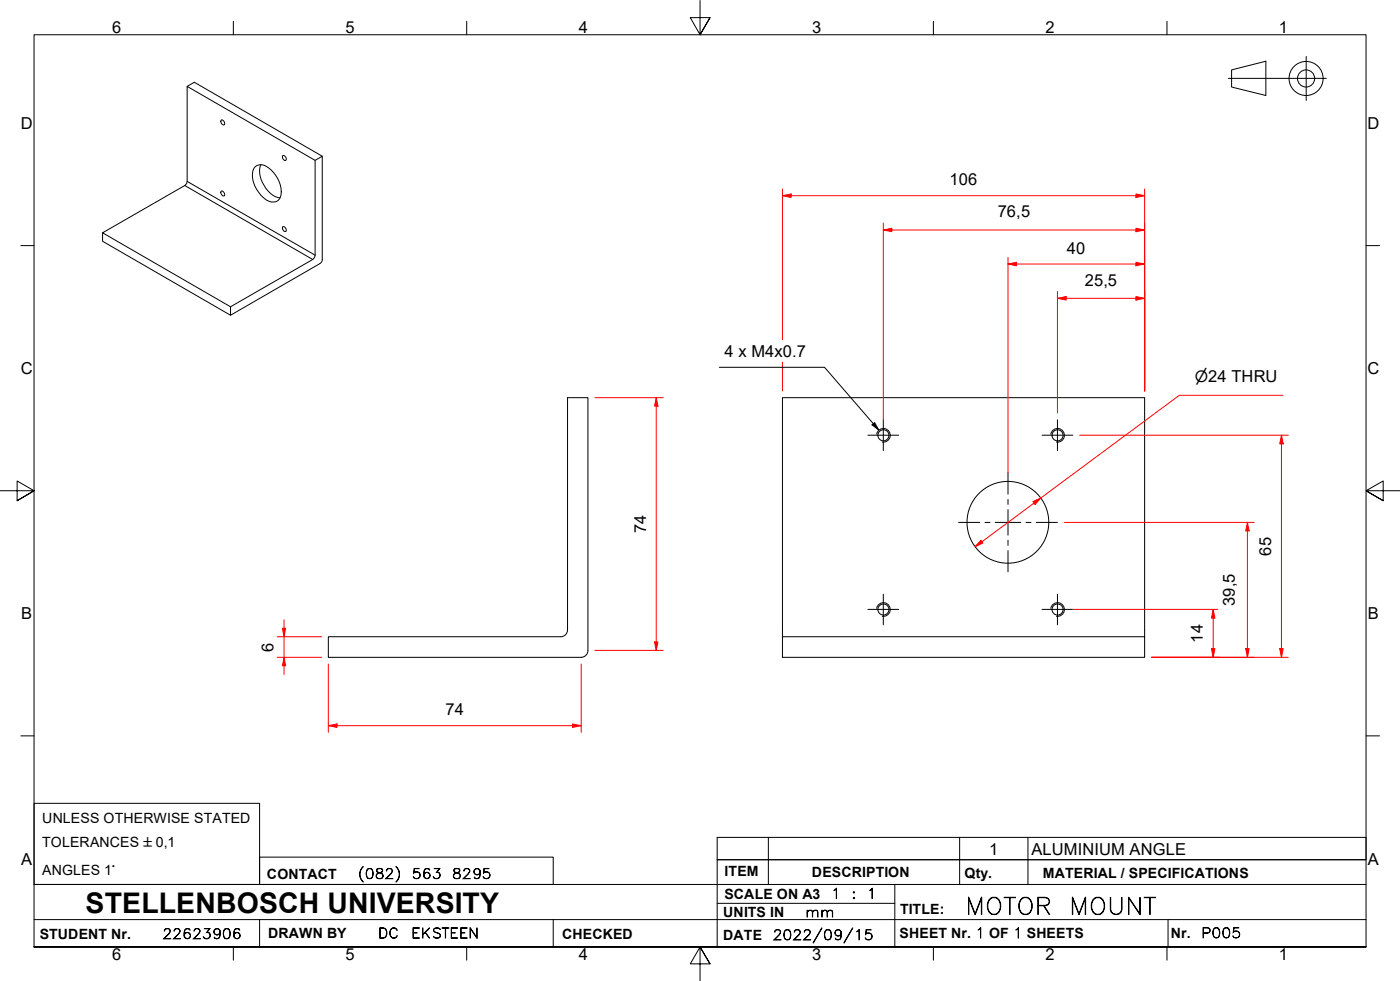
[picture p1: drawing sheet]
<svg xmlns="http://www.w3.org/2000/svg" width="410mm" height="287mm" viewBox="0 0 410 287" stroke-linecap="round" stroke-linejoin="round" font-family="sans-serif">
<!-- layer: Visible Edges(ISO) -->
<g fill="none" stroke="#000" stroke-width=".29">
<path d="M54.8 25.3l2.1-1.2 37.5 21.6M64.7 35.3a.76 .76 0 0 1 .9 .3 .76 .76 0 0 1-.2 1l-.5-.4zM64.7 56l.2-.1 .5 .2a.9 .9 0 0 1 .3 1.3 1.04 1.04 0 0 1-1-1.4zM74.7 48.8a2.95 2.95 0 0 1 4 .4 8.5 8.5 0 0 1 3.4 8.5 2.32 2.32 0 0 1-3.4 1.2 8.9 8.9 0 0 1-4.7-8.8zM76.4 48.2a8.2 8.2 0 0 0 3.4 8.9l2.2 .8M82.7 45.6a.79 .79 0 0 1 1 .4 .79 .79 0 0 1-.3 1l-.7-.8zM92.3 46.9l2.1-1.2v30.6l-.2 .4-.5 .5-26.2 15.1v-2.5l24.1-13.8 .5-.6 .2-.7v-27.8l-37.5-21.6v27.8l-.2 .7-.5 .5-24.1 13.8 37.5 21.7M30 68.1v2.5l37.5 21.7M82.7 66.4l.2-.1 .5 .3a.9 .9 0 0 1 .3 1.2 1.04 1.04 0 0 1-1-1.4zM164.1 186.4h-68v6h74.1M164.2 186.4a2 2 0 0 0 2-2v-68h5.9v74a2 2 0 0 1-2 2M229.1 186.4v-70h106.1v70"/>
<path d="M229.1 186.4h106.1v6h-106.1z"/>
<circle cx="258.7" cy="127.4" r="1.62"/>
<circle cx="309.7" cy="127.4" r="1.62"/>
<circle cx="295.1" cy="152.9" r="12"/>
<circle cx="258.7" cy="178.4" r="1.62"/>
<circle cx="309.7" cy="178.4" r="1.62"/>
</g>
<!-- layer: Threads(ISO) -->
<path d="M256.7 127.1a2 2 0 0 1 2.3-1.6 2 2 0 0 1 1.6 2.3 2 2 0 0 1-2.3 1.6M307.7 127.1a2 2 0 0 1 2.3-1.6 2 2 0 0 1 1.6 2.3 2 2 0 0 1-2.3 1.6M256.7 178.1a2 2 0 0 1 2.3-1.7 2 2 0 0 1 1.6 2.4 2 2 0 0 1-2.3 1.6M307.7 178.1a2 2 0 0 1 2.3-1.7 2 2 0 0 1 1.6 2.4 2 2 0 0 1-2.3 1.6" fill="none" stroke="#000" stroke-width=".29"/>
<!-- layer: Visible Tangent Edges(ISO) -->
<path d="M54.1 54.3l37.5 21.7M54.8 53.1l37.5 21.6" fill="none" stroke="#000" stroke-width=".29"/>
<!-- layer: Symbols(ISO) -->
<path d="M210 245.1h190v6.6h-190zM225 245.1v6.6M281 245.1v6.6M301 245.1v6.6" fill="none" stroke="#000" stroke-width=".29"/>
<!-- layer: Border_0 -->
<g fill="none" stroke="#000" stroke-width=".29">
<path d="M68.3 6.2v4M136.7 6.2v4M205 .1v10.1l-2.9-5h5.8l-2.9 5 2.9-5M273.3 6.2v4M341.7 6.2v4M6.1 71.9h3.9M400 71.9h3.9M0 143.7h10l-5-2.9v5.8l5-2.9-5 2.9M410 143.7h-10l5-2.9v5.8l-5-2.9 5 2.9M6.1 215.4h3.9M400 215.4h3.9M10 277.2v-267h390v267h-390h390"/>
<path d="M68.3 277.2v3.9M136.7 277.2v3.9M273.3 277.2v3.9M341.7 277.2v3.9M207.9 282.1l-2.9-4.9 2.9 4.9h-5.8l2.9-4.9v10"/>
</g>
<!-- layer: Sketch Geometry(ISO) -->
<g fill="none" stroke="#000" stroke-width=".29">
<path d="M382.5 16.5v12.9M359.7 22.9h28.7M360.6 20.5l10-2.6v10.1l-10-2.5zM10 235.2h66v23.7h-66zM10 258.9h390M76 250.9h86v8h-86zM225 251.7v7.2M262 258.9v18.3M281 251.7v7.2M301 251.7v7.2M400 251.7h-190v25.5M10 277.2h390"/>
<path d="M10 269.2h390M76 269.2v8M162 269.2v8M210 264.4h52M342 269.2v8"/>
<circle cx="382.4" cy="23" r="5"/>
<circle cx="382.4" cy="23" r="2.51"/>
</g>
<!-- layer: Dimensions(ISO) -->
<path d="M96.1 212.4h2.6" fill="none" stroke="#f00" stroke-width=".29"/>
<path d="M96.1 212.4l2.6-.5v1z" fill-rule="evenodd" fill="#f00"/>
<path d="M96.1 212.4l2.6-.5v1zM167.6 212.4h2.6" fill="none" stroke="#f00" stroke-width=".29"/>
<path d="M167.6 211.9l2.6 .5-2.6 .5z" fill-rule="evenodd" fill="#f00"/>
<path d="M96.1 194.4v20M170.2 194.4v20M192.2 187.9v2.5M98.7 212.4h68.9M167.6 211.9l2.6 .5-2.6 .5z" fill="none" stroke="#f00" stroke-width=".29"/>
<path d="M191.6 187.9h1.1l-.5 2.5z" fill-rule="evenodd" fill="#f00"/>
<path d="M192.2 116.4v2.5M191.6 187.9h1.1l-.5 2.5z" fill="none" stroke="#f00" stroke-width=".29"/>
<path d="M192.2 116.4l.5 2.5h-1.1z" fill-rule="evenodd" fill="#f00"/>
<path d="M174.2 116.4h20M192.2 116.4l.5 2.5h-1.1zM192.2 118.9v69M83.2 183.9v2.5M174.2 190.4h20" fill="none" stroke="#f00" stroke-width=".29"/>
<path d="M82.7 183.9h.9l-.4 2.5z" fill-rule="evenodd" fill="#f00"/>
<path d="M82.7 183.9h.9l-.4 2.5zM83.2 192.4v2.5" fill="none" stroke="#f00" stroke-width=".29"/>
<path d="M83.2 192.4l.4 2.5h-.9z" fill-rule="evenodd" fill="#f00"/>
<path d="M81.2 186.4h13M81.2 192.4h13M83.2 192.4l.4 2.5h-.9zM83.2 181.4v2.5M83.2 186.4v6M83.2 194.9v2.5M355.2 189.9v2.5" fill="none" stroke="#f00" stroke-width=".29"/>
<!-- layer: Center Mark(ISO) -->
<g fill="none" stroke="#000" stroke-width=".29">
<path d="M254.1 127.4h9M258.6 122.9v9M295.1 138.4v6.3M305.1 127.4h9M309.6 122.9v9M280.7 152.9h6.2M288.4 152.9h1.5M291.4 152.9h7.5M295.1 146.2v1.5M295.1 149.2v7.5M295.1 158.1v1.6M300.4 152.9h1.5"/>
<path d="M303.4 152.9h6.2M254.1 178.4h9M258.6 173.9v9M295.1 161.2v6.2M305.1 178.4h9M309.6 173.9v9"/>
</g>
<!-- layer: Dimensions(ISO) -->
<path d="M354.7 189.9h1l-.5 2.5z" fill-rule="evenodd" fill="#f00"/>
<path d="M355.2 178.4v2.5M354.7 189.9h1l-.5 2.5z" fill="none" stroke="#f00" stroke-width=".29"/>
<path d="M355.2 178.4l.5 2.5h-1z" fill-rule="evenodd" fill="#f00"/>
<path d="M314.1 178.4h42.5M355.2 178.4l.5 2.5h-1zM337.1 192.4h20.2M355.2 180.9v9M365.3 189.9v2.5" fill="none" stroke="#f00" stroke-width=".29"/>
<path d="M364.7 189.9h1.1l-.5 2.5z" fill-rule="evenodd" fill="#f00"/>
<path d="M365.3 152.9v2.5M364.7 189.9h1.1l-.5 2.5z" fill="none" stroke="#f00" stroke-width=".29"/>
<path d="M365.3 152.9l.5 2.5h-1.1z" fill-rule="evenodd" fill="#f00"/>
<path d="M311.7 152.9h55.5M365.3 152.9l.5 2.5h-1.1zM365.3 155.4v34.5M337.1 192.4h30.1M375.2 189.9v2.5" fill="none" stroke="#f00" stroke-width=".29"/>
<path d="M374.7 189.9h1l-.5 2.5z" fill-rule="evenodd" fill="#f00"/>
<path d="M375.2 127.4v2.5M374.7 189.9h1l-.5 2.5z" fill="none" stroke="#f00" stroke-width=".29"/>
<path d="M375.2 127.4l.5 2.5h-1z" fill-rule="evenodd" fill="#f00"/>
<path d="M332.6 87.3h2.6M316.2 127.4h61.1M375.2 127.4l.5 2.5h-1zM375.2 129.9v60M337.1 192.4h40.2" fill="none" stroke="#f00" stroke-width=".29"/>
<path d="M332.6 86.8l2.6 .5-2.6 .5z" fill-rule="evenodd" fill="#f00"/>
<path d="M309.6 87.3h2.6M332.6 86.8l2.6 .5-2.6 .5z" fill="none" stroke="#f00" stroke-width=".29"/>
<path d="M309.6 87.3l2.6-.5v1z" fill-rule="evenodd" fill="#f00"/>
<path d="M332.6 77.3h2.6M309.6 87.3l2.6-.5v1zM309.6 85.3v35.6M312.2 87.3h20.4M335.2 85.3v29.1" fill="none" stroke="#f00" stroke-width=".29"/>
<path d="M332.6 76.8l2.6 .5-2.6 .5z" fill-rule="evenodd" fill="#f00"/>
<path d="M295.1 77.3h2.5M332.6 76.8l2.6 .5-2.6 .5z" fill="none" stroke="#f00" stroke-width=".29"/>
<path d="M295.1 77.3l2.5-.5v1z" fill-rule="evenodd" fill="#f00"/>
<path d="M295.1 77.3l2.5-.5v1zM295.1 75.3v63.1M297.6 77.3h35M332.6 67.3h2.6M335.2 75.3v39.1" fill="none" stroke="#f00" stroke-width=".29"/>
<path d="M332.6 66.8l2.6 .5-2.6 .5z" fill-rule="evenodd" fill="#f00"/>
<path d="M258.6 67.3h2.5M332.6 66.8l2.6 .5-2.6 .5z" fill="none" stroke="#f00" stroke-width=".29"/>
<path d="M258.6 67.3l2.5-.5v1z" fill-rule="evenodd" fill="#f00"/>
<path d="M332.6 57.3h2.6M258.6 67.3l2.5-.5v1zM258.6 65.3v57.6M261.1 67.3h71.5M335.2 65.3v49.1" fill="none" stroke="#f00" stroke-width=".29"/>
<path d="M332.6 56.8l2.6 .5-2.6 .5z" fill-rule="evenodd" fill="#f00"/>
<path d="M229.1 57.3h2.5M332.6 56.8l2.6 .5-2.6 .5z" fill="none" stroke="#f00" stroke-width=".29"/>
<path d="M229.1 57.3l2.5-.5v1z" fill-rule="evenodd" fill="#f00"/>
<path d="M229.1 57.3l2.5-.5v1zM229.1 55.3v44.2M231.6 57.3h101M335.2 55.3v59.1M229.1 106v8.4M304.8 145.7l-2 1.6" fill="none" stroke="#f00" stroke-width=".29"/>
<!-- layer: Symbols(ISO) -->
<path d="M210.6 107.5h30.8l15.9 18.4M255.3 124.3l.8-.6 1.2 2.2z" fill="none" stroke="#000" stroke-width=".29"/>
<path d="M255.3 124.3l.8-.6 1.2 2.2z" fill-rule="evenodd" fill="#000"/>
<!-- layer: Dimensions(ISO) -->
<path d="M302.5 146.8l2.3-1.1-1.7 2z" fill-rule="evenodd" fill="#f00"/>
<path d="M287.5 158.6l-2 1.4M302.5 146.8l2.3-1.1-1.7 2z" fill="none" stroke="#f00" stroke-width=".29"/>
<path d="M287.2 158.2l.6 .8-2.3 1z" fill-rule="evenodd" fill="#f00"/>
<path d="M375.7 115.7h-30.4l-40.5 30M287.2 158.2l.6 .8-2.3 1zM302.8 147.3l-15.3 11.3" fill="none" stroke="#f00" stroke-width=".29"/>
<text font-size="8.3" x="25.1" y="267.2">STELLENBOSCH UNIVERSITY</text>
<g font-size="6.7">
<text x="282.6" y="267.7">MOTOR</text>
<text x="313.1" y="267.7">MOUNT</text>
</g>
<g font-size="4.8">
<text x="32.8" y="9.7">6</text>
<text x="101.2" y="9.7">5</text>
<text x="169.5" y="9.7">4</text>
<text x="237.8" y="9.7">3</text>
<text x="306.1" y="9.7">2</text>
<text x="374.5" y="9.7">1</text>
<text x="6.1" y="37.8">D</text>
<text x="400.4" y="37.8">D</text>
<text x="278.1" y="54.2">106</text>
<text x="292.2" y="63.6">76,5</text>
<text x="312.4" y="74.2">40</text>
<text x="317.6" y="83.6">25,5</text>
<text x="212.2" y="104.5">4 x M4x0.7</text>
<text x="6.1" y="109.6">C</text>
<text x="400.4" y="109.6">C</text>
<text x="189.2" y="156.1" transform="rotate(-90 189.2 156.1)">74</text>
<text x="372.2" y="162.6" transform="rotate(-90 372.2 162.6)">65</text>
<text x="361.6" y="177.4" transform="rotate(-90 361.6 177.4)">39,5</text>
<text x="6.2" y="181.3">B</text>
<text x="400.5" y="181.3">B</text>
<text x="80.1" y="190.8" transform="rotate(-90 80.1 190.8)">6</text>
<text x="352.2" y="188.1" transform="rotate(-90 352.2 188.1)">14</text>
<text x="130.4" y="209.4">74</text>
<text x="289.6" y="250.1">1</text>
<text x="302" y="250.2">ALUMINIUM ANGLE</text>
<text x="6.2" y="253.1">A</text>
<text x="400.5" y="253.1">A</text>
<text x="32.8" y="281.1">6</text>
<text x="101.2" y="281.1">5</text>
<text x="169.5" y="281.1">4</text>
<text x="237.8" y="281.1">3</text>
<text x="306.1" y="281.1">2</text>
<text x="374.5" y="281.1">1</text>
</g>
<text font-size="4.6" x="349.8" y="111.8">⌀24 THRU</text>
<g font-size="4.1">
<text x="12.4" y="240.9">UNLESS OTHERWISE STATED</text>
<text x="12.4" y="247.9">TOLERANCES ±0,1</text>
<text x="12.4" y="256">ANGLES 1°</text>
<text x="78.2" y="257.2">CONTACT</text>
<text x="212.2" y="256.5">ITEM</text>
<text x="237.7" y="256.7">DESCRIPTION</text>
<text x="282.4" y="256.9">Qty.</text>
<text x="305.4" y="256.9">MATERIAL / SPECIFICATIONS</text>
<text x="212.1" y="263">SCALE ON A3</text>
<text x="211.8" y="268.4">UNITS IN</text>
<text x="263.5" y="267.7">TITLE:</text>
<text x="11.6" y="274.8">STUDENT Nr.</text>
<text x="78.5" y="274.6">DRAWN BY</text>
<text x="164.6" y="274.8">CHECKED</text>
<text x="211.8" y="275.1">DATE</text>
<text x="263.4" y="274.6">SHEET Nr. 1 OF 1 SHEETS</text>
<text x="342.8" y="274.5">Nr.</text>
</g>
<g font-size="4">
<text x="104.8" y="257.2">(082)</text>
<text x="120.6" y="257.2">563</text>
<text x="132.3" y="257.2">8295</text>
<text x="243.3" y="263">1</text>
<text x="249.3" y="263">:</text>
<text x="253.8" y="263">1</text>
<text x="235.8" y="268.4">mm</text>
<text x="47.6" y="274.8">22623906</text>
<text x="110.7" y="274.6">DC</text>
<text x="120.4" y="274.6">EKSTEEN</text>
<text x="226.3" y="275.1">2022/09/15</text>
<text x="351.7" y="274.5">P005</text>
</g>
</svg>
